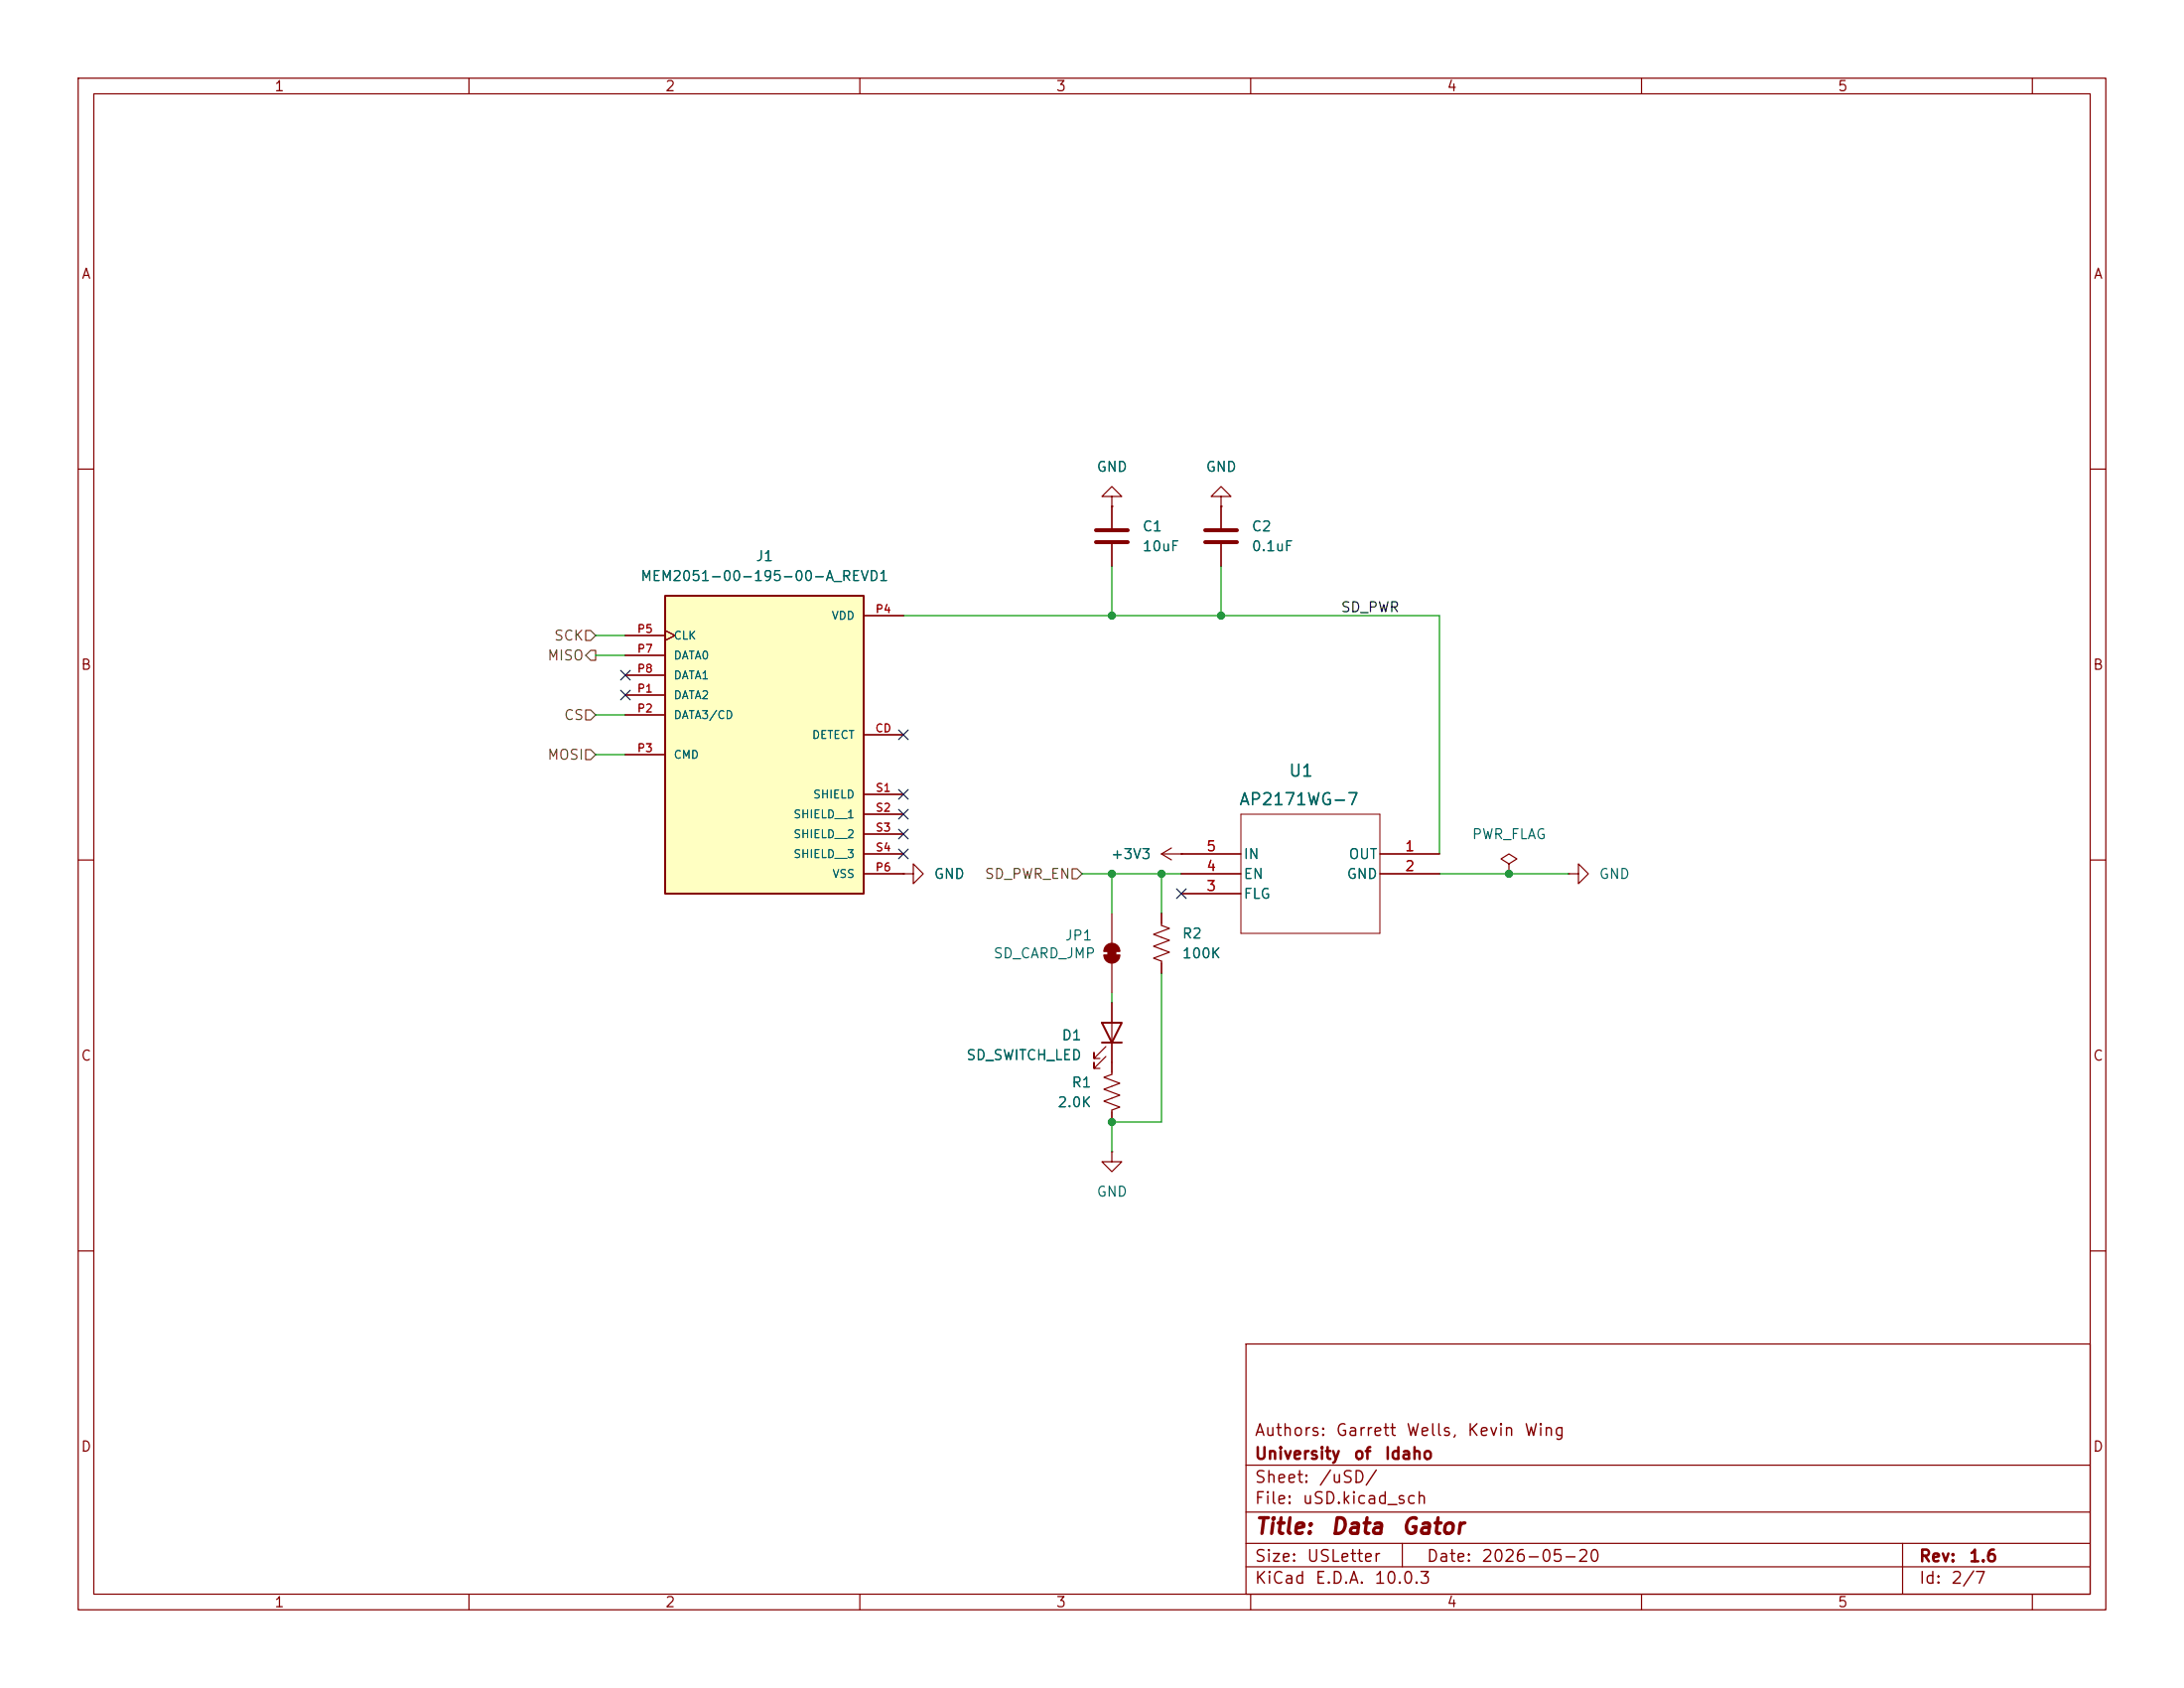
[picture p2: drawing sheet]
<svg xmlns="http://www.w3.org/2000/svg" width="279mm" height="216mm" viewBox="0 0 279 216" stroke-linecap="round" stroke-linejoin="round" font-family="sans-serif">
<g fill="none" stroke="#840000" stroke-width=".15">
<path d="M10 10h259.4v195.9h-259.4zM12 12h255.4v191.9h-255.4zM60 10v2M110 10v2M160 10v2M210 10v2M260 10v2M10 60h2M142.2 63.5h1.3l-1.3-1.3-1.2 1.3h1.2v1.3M142.2 64.8h.1M142.2 64.8v2.8M142.2 69.6v2.8"/>
<path d="M156.2 63.5h1.3l-1.3-1.3-1.3 1.3h1.3v1.3M156.2 64.8h.1M267.4 60h2M10 110h2M115.6 111.8h1.2v-1.3l1.3 1.3-1.3 1.2v-1.2M115.6 111.8h.1M193 110.5l1.1-.6-1.1-.7-1 .7 1 .6v1.3M193 111.8h.1M200.7 111.8h1.2v1.2l1.3-1.2-1.3-1.3v1.3M200.7 111.8h.1M267.4 110h2M10 160h2"/>
<path d="M159.4 171.9h108v32h-108zM267.4 160h2M159.4 197.4h108M159.4 193.4h108M159.4 187.4h108M179.4 197.4v3M243.4 197.4v6.5M60 203.9v2M110 203.9v2M159.4 200.4h108M160 203.9v2M210 203.9v2"/>
<path d="M260 203.9v2"/>
</g>
<path d="M140.2 67.8h4.1M140.2 69.3h4.1" fill="none" stroke="#840000" stroke-width=".51"/>
<path d="M85.1 76.2h25.4v38.1h-25.4z" fill="#ffffc2"/>
<path d="M85.1 76.2h25.4v38.1h-25.4zM141 130.8h2.5l-1.3 2.6zM141 133.4h2.5" fill="none" stroke="#840000" stroke-width=".25"/>
<g fill="none" stroke="#840000" stroke-width=".15">
<path d="M110.5 78.7h5.1M142.2 64.8h.1M142.2 64.8v2.8M142.2 69.6v2.8M156.2 64.8h.1M156.2 64.8v2.8M156.2 69.6v2.8M80 88.9h5.1M80 91.4h5.1M80 96.5h5.1M80 81.3h5.1M80 83.8h5.1"/>
<path d="M80 86.4h5.1M85.1 80.6l1.3 .7-1.3 .6M110.5 94h5.1M110.5 101.6h5.1M110.5 104.1h5.1M110.5 106.7h5.1M110.5 109.2h5.1M110.5 111.8h5.1M115.6 111.8h.1M142.2 116.8v3.9M148.6 116.8v1.6l1 .3-2 .8 2 .8-2 .7 2 .8-2 .8 1 .3v1.6M148.6 109.2h10.1"/>
<path d="M148.6 109.2l1.3 .8M149.9 108.5l-1.3 .7M151.1 109.2h.1M151.1 111.8h7.6M151.1 114.3h7.6M176.5 109.2h7.6M176.5 111.8h7.6M141.2 121.7h2.1M141.2 122.2h2.1M141.5 135.1l-1.5 1.6v-.8v.8h.7M141.5 133.9l-1.5 1.5v-.8v.8h.7M142.2 128.3v9.1l-1 .4 2.1 .8-2.1 .7 2.1 .8-2.1 .7 2.1 .8-1.1 .4v1.5"/>
<path d="M142.2 123.2v3.8M142.2 147.3v1.3h1.3l-1.3 1.3-1.2-1.3h1.2M142.2 147.3h.1"/>
</g>
<path d="M154.2 67.8h4M154.2 69.3h4" fill="none" stroke="#840000" stroke-width=".51"/>
<g fill="#840000" stroke="#840000" stroke-width=".15">
<path d="M141.7 121.4h1v1h-1z"/>
<path d="M141.5 121a1.02 1.02 0 0 1 1.1-.3 1.02 1.02 0 0 1 .7 1h-2.1l.1-.5z"/>
<path d="M141.2 122.2h2.1a1.02 1.02 0 0 1-1.1 1 1.02 1.02 0 0 1-1-1z"/>
</g>
<path d="M158.7 104.1h17.8v15.3h-17.8z" fill="none" stroke="#840000" stroke-width=".13"/>
<path d="M74.9 80.6h.7l.6 .7-.6 .6h-.7zM74.9 90.8h.7l.6 .6-.6 .7h-.7zM74.9 95.9h.7l.6 .6-.6 .7h-.7zM75.6 83.2h.6v1.3h-.6l-.7-.7zM137.2 111.1h.6l.6 .7-.6 .6h-.6z" fill="none" stroke="#725600" stroke-width=".15"/>
<g fill="none" stroke="#009600" stroke-width=".15">
<path d="M115.6 78.7h68.5v30.5M142.2 72.4v6.3M156.2 72.4v6.3M76.2 83.8h3.8M76.2 81.3h3.8M76.2 96.5h3.8M76.2 91.4h3.8M138.4 111.8h12.7M142.2 111.8v5M148.6 111.8v5M184.1 111.8h16.6M142.2 127v1.3"/>
<path d="M148.6 124.5v19h-6.4v3.8"/>
</g>
<g fill="none" stroke="#000084" stroke-width=".15">
<path d="M79.4 85.8l1.2 1.2M79.4 88.3l1.2 1.2M80.6 85.8l-1.2 1.2M80.6 88.3l-1.2 1.2M115 93.4l1.2 1.2M116.2 93.4l-1.2 1.2M115 103.5l1.2 1.2M115 101l1.2 1.2M115 106.1l1.2 1.2M115 108.6l1.2 1.2M116.2 103.5l-1.2 1.2M116.2 101l-1.2 1.2"/>
<path d="M116.2 106.1l-1.2 1.2M116.2 108.6l-1.2 1.2M150.5 113.7l1.2 1.2M151.7 113.7l-1.2 1.2"/>
</g>
<g fill="#009600" stroke="#009600" stroke-width=".13">
<circle cx="156.2" cy="78.7" r=".46"/>
<circle cx="142.2" cy="78.7" r=".46"/>
<circle cx="142.2" cy="111.8" r=".46"/>
<circle cx="193" cy="111.8" r=".46"/>
<circle cx="142.2" cy="143.5" r=".46"/>
<circle cx="148.6" cy="111.8" r=".46"/>
</g>
<g font-size="2" fill="#840000">
<text x="160.4" y="196.7">Title:</text>
<text x="170.1" y="196.7">Data</text>
<text x="179.2" y="196.7">Gator</text>
</g>
<g font-size="1.5" fill="#006464">
<text x="164.8" y="99.7">U1</text>
<text x="158.4" y="103.4">AP2171WG-7</text>
</g>
<g font-size="1.5" fill="#840000">
<text x="160.4" y="184">Authors:</text>
<text x="170.8" y="184">Garrett</text>
<text x="179.8" y="184">Wells,</text>
<text x="187.6" y="184">Kevin</text>
<text x="194.9" y="184">Wing</text>
<text x="160.4" y="190">Sheet:</text>
<text x="160.4" y="187">University</text>
<text x="168.6" y="190">/uSD/</text>
<text x="173.1" y="187">of</text>
<text x="177" y="187">Idaho</text>
<text x="160.4" y="192.7">File:</text>
<text x="166.5" y="192.7">uSD.kicad_sch</text>
<text x="160.4" y="202.9">KiCad</text>
<text x="160.4" y="200.1">Size:</text>
<text x="167.1" y="200.1">USLetter</text>
<text x="168.1" y="202.9">E.D.A.</text>
<text x="175.7" y="202.9">10.0.3</text>
<text x="182.4" y="200.1">Date:</text>
<text x="189.4" y="200.1">2026-05-20</text>
<text x="245.4" y="200.1">Rev:</text>
<text x="245.4" y="202.9">Id:</text>
<text x="249.5" y="202.9">2/7</text>
<text x="251.8" y="200.1">1.6</text>
</g>
<g font-size="1.3" fill="#840000">
<text x="35" y="12">1</text>
<text x="85" y="12">2</text>
<text x="135" y="12">3</text>
<text x="185" y="12">4</text>
<text x="235" y="12">5</text>
<text x="10.3" y="36">A</text>
<text x="267.7" y="36">A</text>
<text x="10.3" y="86">B</text>
<text x="267.7" y="86">B</text>
<text x="10.3" y="136">C</text>
<text x="267.7" y="136">C</text>
<text x="10.3" y="186">D</text>
<text x="267.7" y="186">D</text>
<text x="35" y="205.9">1</text>
<text x="85" y="205.9">2</text>
<text x="135" y="205.9">3</text>
<text x="185" y="205.9">4</text>
<text x="235" y="205.9">5</text>
</g>
<g font-size="1.3" fill="#006464">
<text x="140.2" y="60.7">GND</text>
<text x="154.2" y="60.7">GND</text>
<text x="146.1" y="68.3">C1</text>
<text x="146.1" y="70.8">10uF</text>
<text x="160" y="68.3">C2</text>
<text x="160" y="70.8">0.1uF</text>
<text x="81.8" y="74.6">MEM2051-00-195-00-A_REVD1</text>
<text x="96.6" y="72.1">J1</text>
<text x="188.2" y="107.7">PWR_FLAG</text>
<text x="119.4" y="112.7">GND</text>
<text x="142" y="110.2">+3V3</text>
<text x="159" y="112.7">EN</text>
<text x="159" y="110.2">IN</text>
<text x="172.2" y="112.7">GND</text>
<text x="172.4" y="110.2">OUT</text>
<text x="204.5" y="112.7">GND</text>
<text x="159" y="115.3">FLG</text>
<text x="127" y="122.9">SD_CARD_JMP</text>
<text x="136.2" y="120.6">JP1</text>
<text x="151.1" y="120.4">R2</text>
<text x="151.1" y="122.9">100K</text>
<text x="123.5" y="135.9">SD_SWITCH_LED</text>
<text x="135.7" y="133.4">D1</text>
<text x="135.2" y="141.9">2.0K</text>
<text x="137" y="139.4">R1</text>
<text x="140.2" y="153.4">GND</text>
</g>
<g font-size="1.3" fill="#725600">
<text x="70.8" y="82.3">SCK</text>
<text x="69.9" y="84.8">MISO</text>
<text x="72.1" y="92.4">CS</text>
<text x="69.9" y="97.5">MOSI</text>
<text x="125.9" y="112.7">SD_PWR_EN</text>
</g>
<text font-size="1.3" fill="#0f0f0f" x="171.4" y="78.6">SD_PWR</text>
<g font-size="1.3" fill="#a90000">
<text x="154.2" y="111.7">4</text>
<text x="154.2" y="109.2">5</text>
<text x="179.6" y="109.2">1</text>
<text x="179.6" y="111.7">2</text>
<text x="154.2" y="114.3">3</text>
</g>
<g font-size="1" fill="#a90000">
<text x="81.4" y="81.2">P5</text>
<text x="81.4" y="83.7">P7</text>
<text x="111.9" y="78.7">P4</text>
<text x="81.4" y="88.8">P1</text>
<text x="81.4" y="86.3">P8</text>
<text x="81.4" y="91.4">P2</text>
<text x="111.9" y="93.9">CD</text>
<text x="81.4" y="96.4">P3</text>
<text x="111.9" y="101.5">S1</text>
<text x="111.9" y="104.1">S2</text>
<text x="111.9" y="106.6">S3</text>
<text x="111.9" y="111.7">P6</text>
<text x="111.9" y="109.1">S4</text>
</g>
<g font-size="1" fill="#006464">
<text x="86.1" y="82.1">CLK</text>
<text x="106.3" y="79.5">VDD</text>
<text x="86.1" y="89.7">DATA2</text>
<text x="86.1" y="84.6">DATA0</text>
<text x="86.1" y="87.1">DATA1</text>
<text x="86.1" y="92.2">DATA3/CD</text>
<text x="103.8" y="94.8">DETECT</text>
<text x="86.1" y="97.3">CMD</text>
<text x="101.4" y="104.9">SHIELD__1</text>
<text x="101.4" y="107.5">SHIELD__2</text>
<text x="103.9" y="102.4">SHIELD</text>
<text x="101.4" y="110">SHIELD__3</text>
<text x="106.4" y="112.5">VSS</text>
</g>
</svg>
